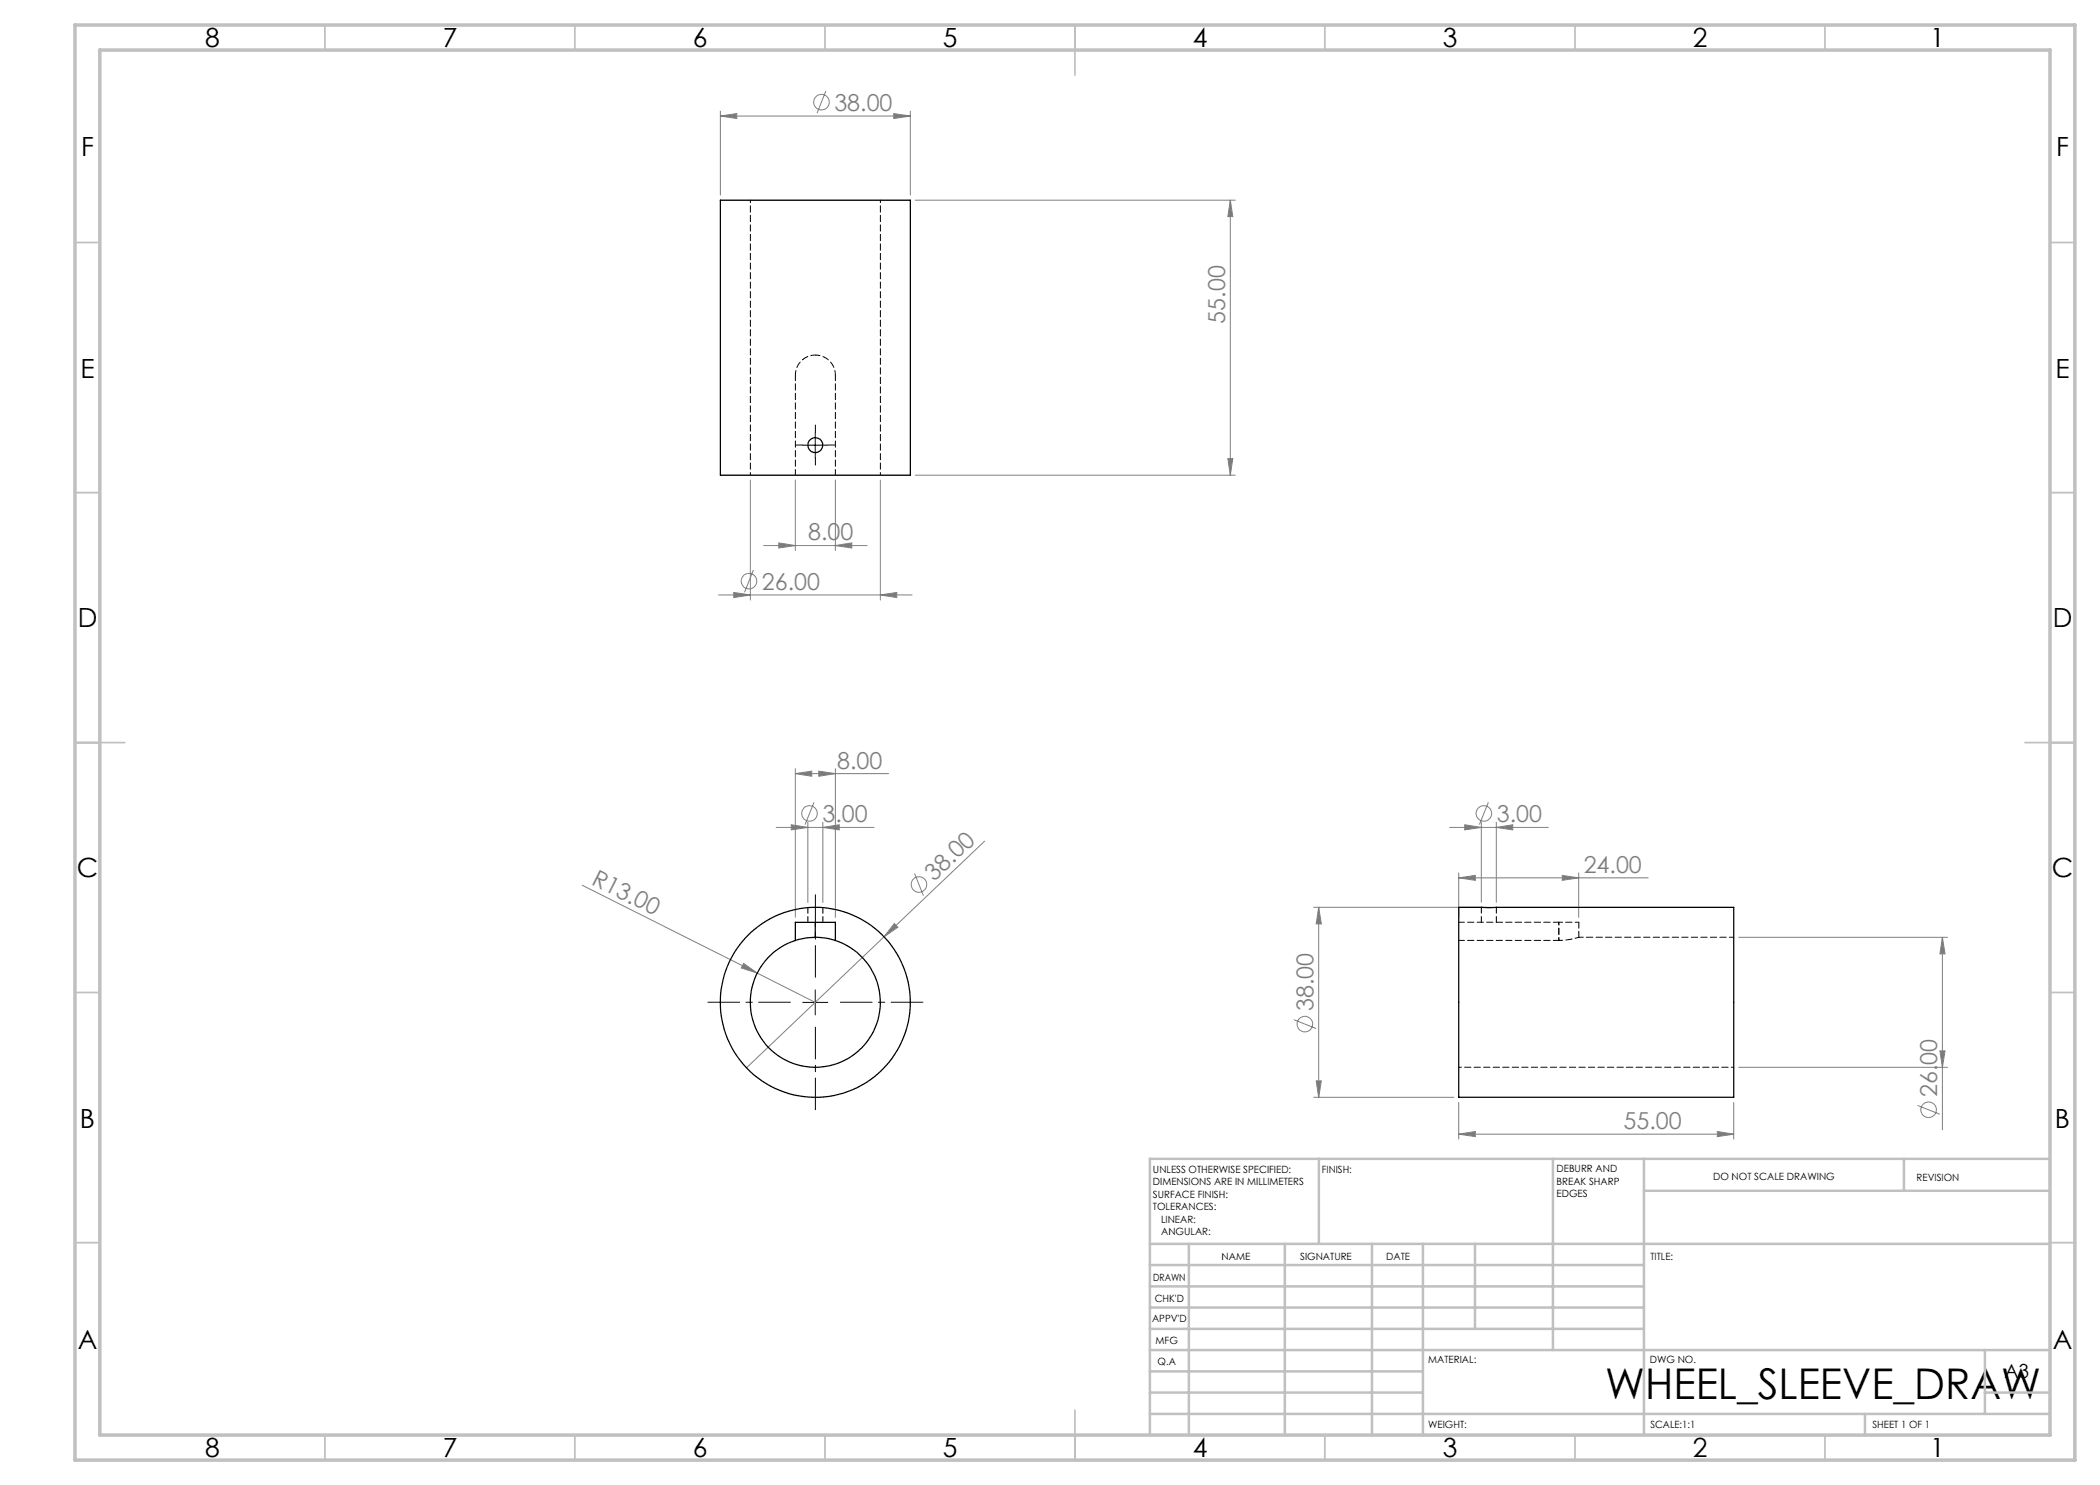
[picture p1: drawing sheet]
<svg xmlns="http://www.w3.org/2000/svg" width="420mm" height="297mm" viewBox="0 0 420 297" stroke-linecap="round" stroke-linejoin="round" font-family="sans-serif">
<g fill="none" stroke="#808080" stroke-width=".2">
<path d="M165.2 18.2l-1.8 4.4M144.1 23.2l3.3-.5v1zM144.1 22.2v16.8M144.1 23.2h38M178.8 22.7l3.3 .5-3.3 .5zM182.1 22.2v16.8M183.1 40h64M246.1 40l.5 3.3h-1zM246.1 40v55M150.1 96v24M159.1 96v14.1M167.1 96v14.1"/>
<path d="M176.1 96v24M183.1 95h64M245.6 91.7h1l-.5 3.3zM143.7 119h38.7M146.8 118.5l3.3 .5-3.3 .5zM150.7 114l-1.8 4.5M152.7 109.1h20.7M155.8 108.6l3.3 .5-3.3 .5zM167.1 109.1l3.3-.5v1zM176.1 119l3.3-.5v1zM159.1 154.7l3.2-.5v1.1zM159.1 153.7v29.8"/>
<path d="M159.1 154.7h18.6M163.8 154.2l3.3 .5-3.3 .6zM167.1 153.7v29.8M116.5 177.1l34.9 17.5M155.2 165.5h19.6M158.3 165l3.3 .5-3.3 .5zM161.6 164.5v16M162.8 160.5l-1.8 4.4M164.6 165.5l3.3-.5v1zM164.6 164.5v16M182.9 174.7l1.8 4.4M196.9 168.2l-20.1 19.2"/>
<path d="M289.9 165.5h19.8M291.7 175.6l3.4-.5v1zM291.7 174.6v8.9M291.7 175.6h37.9M292.9 165l3.4 .5-3.4 .5zM296.3 164.5v16M297.7 160.5l-1.8 4.4M299.3 165.5l3.2-.5v1zM299.3 164.5v16M312.5 175.1l3.2 .5-3.2 .5zM315.7 174.6v8.9M148.7 192.7l2.7 1.9-3.1-1z"/>
<path d="M151.4 194.6l11.7 5.9M176.8 187.4l-27.5 26.2M178.9 184.7l.7 .8-2.8 1.9zM262.7 181.5h35.5M263.7 181.5l.6 3.3h-1.1zM263.7 181.5v38M347.7 187.5h41.8M388.5 187.5l.5 3.3h-1zM388.5 187.5v38.5M258.8 203.9l4.4 1.8M262.7 219.5h28.1M263.2 216.2h1.1l-.6 3.3z"/>
<path d="M347.7 213.5h41.8M388 210.2h1l-.5 3.3zM291.7 226.8l3.4-.5v1zM291.7 220.5v7.3M291.7 226.8h55M343.5 226.3l3.2 .5-3.2 .5zM346.7 220.5v7.3M383.5 221.1l4.4 1.7"/>
<circle cx="164.3" cy="20.4" r="1.56"/>
<circle cx="149.8" cy="116.2" r="1.55"/>
<circle cx="161.9" cy="162.7" r="1.55"/>
<circle cx="183.8" cy="176.9" r="1.56"/>
<circle cx="296.8" cy="162.7" r="1.55"/>
<circle cx="261" cy="204.8" r="1.55"/>
<circle cx="385.7" cy="222" r="1.55"/>
</g>
<path d="M163.1 195.4v-16.5M158.1 200.4h-16.5M163.1 205.4v16.5M168.1 200.4h16.5" fill="none" stroke="#000" stroke-width=".2" stroke-dasharray="15.2 1.3 1.3 1.3" stroke-dashoffset="8.9"/>
<path d="M160.6 89h-1.5M163.1 86.5v-1.5M163.1 91.5v1.5M165.6 89h1.5" fill="none" stroke="#000" stroke-width=".2" stroke-dasharray="15.2 1.3 1.3 1.3"/>
<path d="M160.5 89h5.1M163.1 86.5v5M163.1 198v5M160.5 200.5h5.1" fill="none" stroke="#000" stroke-width=".2"/>
<g fill="none" stroke="#c0c0c0" stroke-width=".35">
<path d="M65 5v5M115 5v5M165 5v5M215 5v10M265 5v5M315 5v5M365 5v5M15 48.5h5M410 48.5h5M15 98.5h5M410 98.5h5M15 148.5h10"/>
<path d="M405 148.5h10M15 198.5h5M410 198.5h5M15 248.5h5M410 248.5h5M65 287v5M115 287v5M165 287v5M215 282v10M265 287v5M315 287v5M365 287v5"/>
</g>
<g fill="none" stroke="#c0c0c0" stroke-width=".5">
<path d="M263.8 231.8v17M310.6 231.8v38.2M328.8 231.8v55.2M328.8 238.2h81.2M380.8 231.8v6.4M410 231.8h-180v55.2M230 248.8h180M230 257.3h98.8M230 253h98.8M237.8 248.8v38.2M257 248.8v38.2M274.4 248.8v38.2"/>
<path d="M284.6 248.8v38.2M295 248.8v17M230 265.8h98.8M230 261.5h98.8M230 278.5h54.6M230 274.3h54.6M230 270h180M397 278.5h13M397 270v12.8M230 282.8h180M373 282.8v4.2"/>
</g>
<path d="M15 5h400v287h-400zM20 10h390v277h-390z" fill="none" stroke="#c0c0c0" stroke-width=".7"/>
<g fill="#808080">
<path d="M148.7 192.7l2.7 1.9-3.1-1z"/>
<path d="M178.9 184.7l.7 .8-2.8 1.9z"/>
<path d="M164.6 165.5l3.3-.5v1zM158.3 165l3.3 .5-3.3 .5zM163.8 154.2l3.3 .5-3.3 .6zM159.1 154.7l3.2-.5v1.1zM178.8 22.7l3.3 .5-3.3 .5zM144.1 23.2l3.3-.5v1zM176.1 119l3.3-.5v1zM146.8 118.5l3.3 .5-3.3 .5zM167.1 109.1l3.3-.5v1zM155.8 108.6l3.3 .5-3.3 .5zM312.5 175.1l3.2 .5-3.2 .5zM291.7 175.6l3.4-.5v1z"/>
<path d="M291.7 226.8l3.4-.5v1zM343.5 226.3l3.2 .5-3.2 .5zM292.9 165l3.4 .5-3.4 .5zM299.3 165.5l3.2-.5v1z"/>
<path d="M245.6 91.7h1l-.5 3.3zM246.1 40l.5 3.3h-1z"/>
<path d="M388.5 187.5l.5 3.3h-1zM388 210.2h1l-.5 3.3zM263.7 181.5l.6 3.3h-1.1zM263.2 216.2h1.1l-.6 3.3z"/>
</g>
<g fill="none" stroke="#000" stroke-width=".25">
<path d="M144.1 40h38v55h-38zM159.1 188.1a13 13 0 0 0-6.6 20 13 13 0 0 0 21.1 0 13 13 0 0 0-6.5-20M159.1 188.1v-3.6h8v3.6M163.1 187.5l-1.9 .1-2.1 .5M163.1 187.5a12.1 12.1 0 0 1 4 .6M163.1 184.5v3M291.7 181.5h55v38h-55z"/>
<circle cx="163.1" cy="89" r="1.49"/>
<circle cx="163.1" cy="200.5" r="19"/>
</g>
<path d="M161.6 181.5v2.9M164.6 184.4v-2.9M296.3 181.4v3M299.3 184.4v-3M315.8 187.4v-3" fill="none" stroke="#000" stroke-width=".2" stroke-dasharray="1.3 .6" stroke-dashoffset=".1"/>
<path d="M159.1 75a4 4 0 0 1 4-4M163.1 71a4 4 0 0 1 4 4M346.8 187.4h-31" fill="none" stroke="#000" stroke-width=".2" stroke-dasharray="1.3 .6" stroke-dashoffset=".4"/>
<path d="M159.1 75v20M167.1 75v20M311.8 188.1h-20M311.8 184.4h-20" fill="none" stroke="#000" stroke-width=".2" stroke-dasharray="1.3 .6" stroke-dashoffset=".2"/>
<path d="M150.1 40v55M176.1 95v-55M291.8 213.4h55" fill="none" stroke="#000" stroke-width=".2" stroke-dasharray="1.3 .6" stroke-dashoffset=".8"/>
<path d="M315.8 187.4l-.1 .1" fill="none" stroke="#000" stroke-width=".2" stroke-dasharray="1.3 .6"/>
<path d="M311.8 188.1l1.8-.2 2.2-.5M315.8 184.4h-4" fill="none" stroke="#000" stroke-width=".2" stroke-dasharray="1.3 .6" stroke-dashoffset=".5"/>
<path d="M311.8 184.4v3.7M311.8 188.1v-3.7" fill="none" stroke="#000" stroke-width=".2" stroke-dasharray="1.3 .6" stroke-dashoffset=".7"/>
<text font-size="8.5" x="321.1" y="279.7">WHEEL_SLEEVE_DRAW</text>
<g font-size="5.3">
<text x="41" y="9.5">8</text>
<text x="88.5" y="9.5">7</text>
<text x="138.5" y="9.5">6</text>
<text x="188.5" y="9.5">5</text>
<text x="238.5" y="9.5">4</text>
<text x="288.5" y="9.5">3</text>
<text x="338.5" y="9.5">2</text>
<text x="386" y="9.5">1</text>
<text x="16.2" y="31.2">F</text>
<text x="411.2" y="31.2">F</text>
<text x="16.1" y="75.5">E</text>
<text x="411.1" y="75.5">E</text>
<text x="15.5" y="125.5">D</text>
<text x="410.5" y="125.5">D</text>
<text x="15.4" y="175.5">C</text>
<text x="410.4" y="175.5">C</text>
<text x="16" y="225.5">B</text>
<text x="411" y="225.5">B</text>
<text x="15.5" y="269.7">A</text>
<text x="410.5" y="269.7">A</text>
<text x="41" y="291.5">8</text>
<text x="88.5" y="291.5">7</text>
<text x="138.5" y="291.5">6</text>
<text x="188.5" y="291.5">5</text>
<text x="238.5" y="291.5">4</text>
<text x="288.5" y="291.5">3</text>
<text x="338.5" y="291.5">2</text>
<text x="386" y="291.5">1</text>
</g>
<g font-size="4.7" fill="#808080">
<text x="166.9" y="22.1">38.00</text>
<text x="245.1" y="64.7" transform="rotate(-90 245.1 64.7)">55.00</text>
<text x="161.6" y="108.1">8.00</text>
<text x="152.4" y="117.9">26.00</text>
<text x="167.4" y="153.7">8.00</text>
<text x="164.5" y="164.4">3.00</text>
<text x="299.4" y="164.4">3.00</text>
<text x="118.1" y="176.7" transform="rotate(27 118.1 176.7)">R13.00</text>
<text x="186.9" y="176.4" transform="rotate(-44 186.9 176.4)">38.00</text>
<text x="316.7" y="174.5">24.00</text>
<text x="262.7" y="202.2" transform="rotate(-90 262.7 202.2)">38.00</text>
<text x="387.4" y="219.4" transform="rotate(-90 387.4 219.4)">26.00</text>
<text x="324.7" y="225.8">55.00</text>
</g>
<text font-size="3.9" x="400.9" y="275.5">A3</text>
<g font-size="2">
<text x="230.6" y="234.6">UNLESS OTHERWISE SPECIFIED:</text>
<text x="230.6" y="237.1">DIMENSIONS ARE IN MILLIMETERS</text>
<text x="230.6" y="239.6">SURFACE FINISH:</text>
<text x="264.4" y="234.6">FINISH:</text>
<text x="311.3" y="234.5">DEBURR AND</text>
<text x="311.3" y="237">BREAK SHARP</text>
<text x="311.3" y="239.5">EDGES</text>
<text x="342.6" y="236">DO NOT SCALE DRAWING</text>
<text x="383.3" y="236.2">REVISION</text>
<text x="230.6" y="242.1">TOLERANCES:</text>
<text x="232.2" y="244.6">LINEAR:</text>
<text x="232.2" y="247.1">ANGULAR:</text>
<text x="244.3" y="252">NAME</text>
<text x="260" y="251.9">SIGNATURE</text>
<text x="277.2" y="251.9">DATE</text>
<text x="330.1" y="251.9">TITLE:</text>
<text x="230.6" y="256.1">DRAWN</text>
<text x="230.9" y="260.3">CHK'D</text>
<text x="230.4" y="264.4">APPV'D</text>
<text x="231.1" y="268.8">MFG</text>
<text x="231.5" y="273">Q.A</text>
<text x="285.6" y="272.5">MATERIAL:</text>
<text x="330" y="272.5">DWG NO.</text>
<text x="285.6" y="285.5">WEIGHT:</text>
<text x="330.1" y="285.6">SCALE:1:1</text>
<text x="374.5" y="285.6">SHEET 1 OF 1</text>
</g>
</svg>
